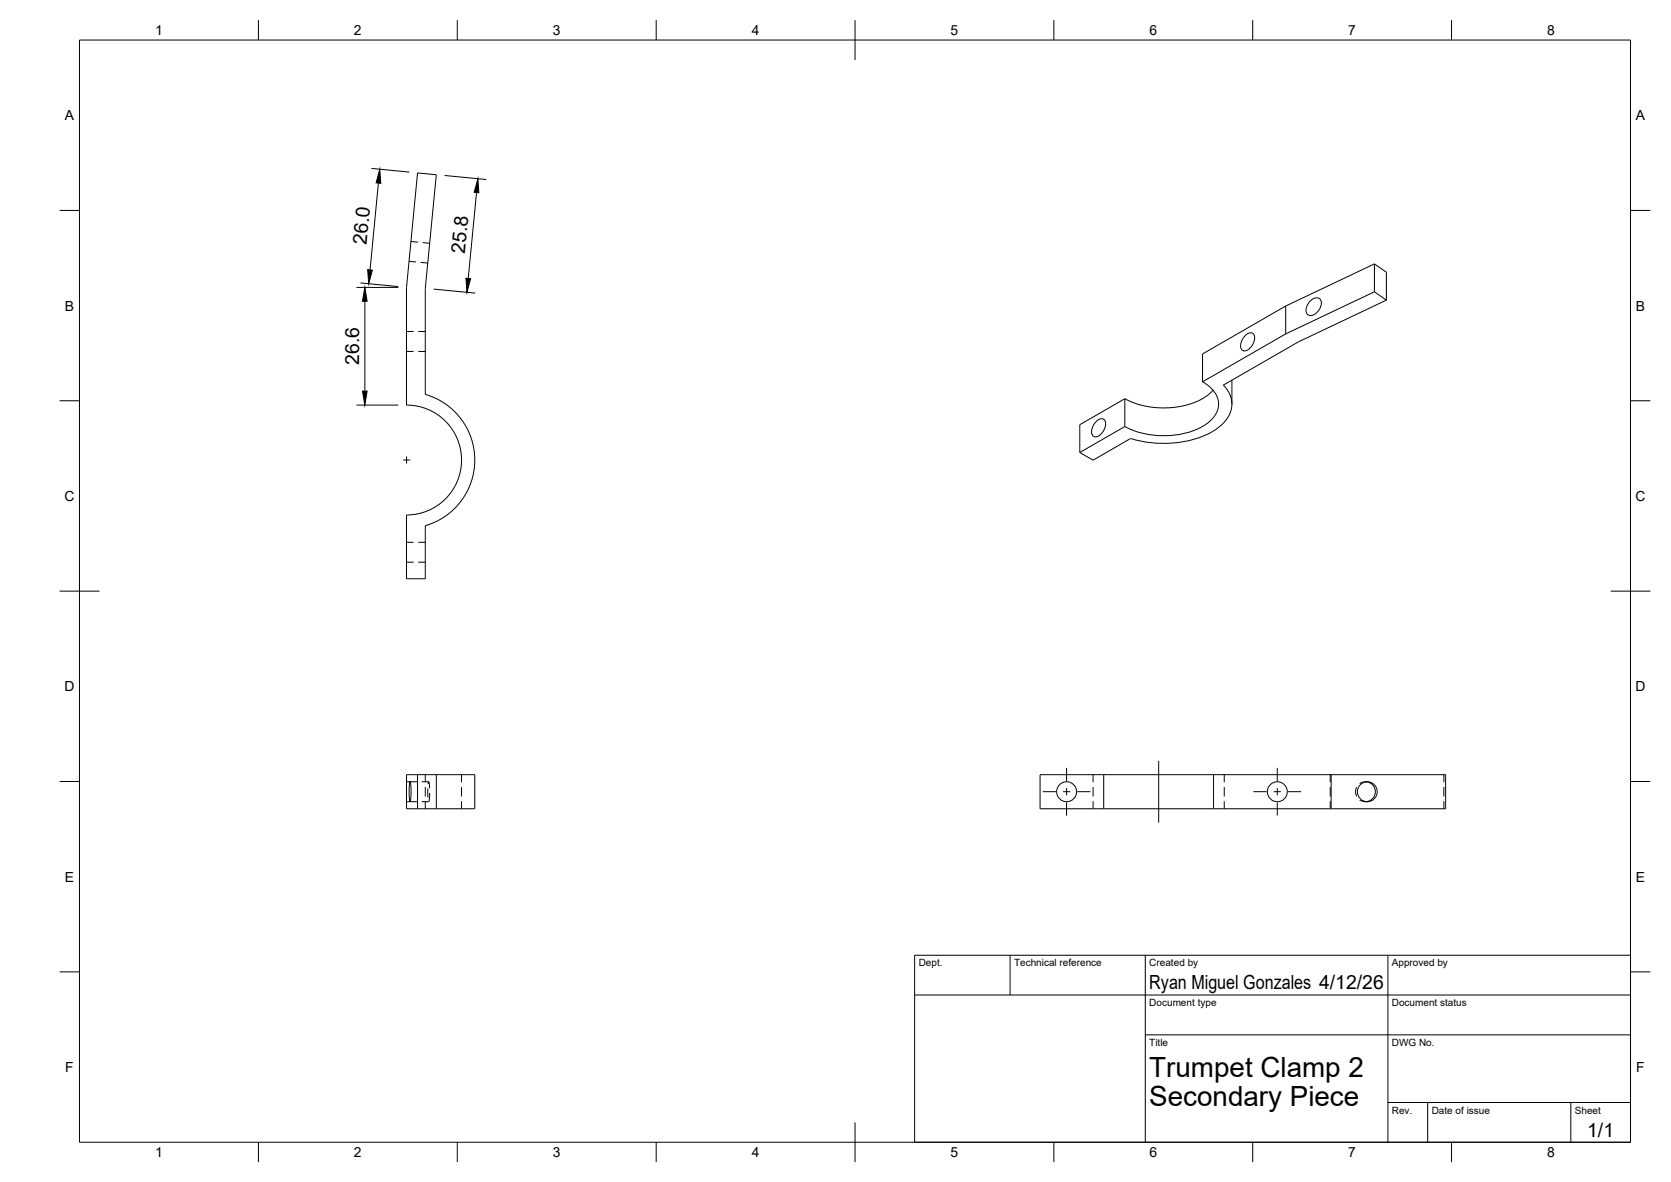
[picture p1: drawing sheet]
<svg xmlns="http://www.w3.org/2000/svg" width="420mm" height="297mm" viewBox="0 0 420 297" stroke-linecap="round" stroke-linejoin="round" font-family="sans-serif">
<!-- layer: Visible -->
<g fill="none" stroke="#000" stroke-width=".25">
<path d="M323.3 76.9v7M323.3 76.9l-20.9 12v7.1M329.3 75.8a1.61 1.61 0 0 1 2.9-.2 3.2 3.2 0 0 1-2.9 3.7 1.57 1.57 0 0 1-.7-2.5zM345.6 66.3v7M345.6 73.3l3 2.1M345.6 66.3l3 2.1v7M345.6 73.3l-22.3 10.6M345.6 66.3l-22.3 10.6M348.6 75.4l-22.1 10.5-18.9 10.9M302.4 95.9a6.8 6.8 0 0 1 4 6.1 7.1 7.1 0 0 1-4 5.2 21.6 21.6 0 0 1-19.6 0M305 98.1a16.6 16.6 0 0 1-12.5 4.4 20.2 20.2 0 0 1-9.7-2.3M307.6 96.8a6.5 6.5 0 0 1-.7 10.2 24.1 24.1 0 0 1-18.1 4.2l-4.5-1-9.5 5.4-3.3-1.9"/>
<path d="M309.8 95.6v6M313.2 84.2a1.26 1.26 0 0 1 1.8-.5 1.26 1.26 0 0 1 .4 1.8 3.3 3.3 0 0 1-2.6 2.7 1.57 1.57 0 0 1-.6-2.4zM323.3 83.9l-20.9 12.1M102.2 101.8a13.8 13.8 0 0 1 13.9 13.8 13.8 13.8 0 0 1-13.9 13.8v16h4.7v-13.3a17.2 17.2 0 0 0 12.5-16.5 17.2 17.2 0 0 0-12.5-16.5v-26.6l2.8-28.6-4.7-.4-2.8 28.7v29.6M275.8 105.8a1.26 1.26 0 0 1 1.7-.5 1.26 1.26 0 0 1 .4 1.8 3.3 3.3 0 0 1-2.6 2.7 1.57 1.57 0 0 1-.6-2.5zM282.8 107.2l-11.3 6.5M282.8 100.2v7M282.8 100.2l-11.3 6.5v7M103.1 196.4l.3 2.5-.3 2.6-.2-2.6zM105 194.7v8.5M109.7 194.7h9.7v8.5h-9.7M109.7 194.7h-7.5v8.5h7.5"/>
<path d="M109.7 194.7v8.5M277.5 194.7h27.6M277.5 194.7h-16v8.5h16M277.5 194.7v8.5M305.1 194.7h58.4v8.5h-58.4M305.1 194.7v8.5M334.7 194.7v8.5M343.6 196.5a2.51 2.51 0 0 1 2.2 2.5 2.51 2.51 0 0 1-2.2 2.5M277.5 203.2h27.6"/>
<circle cx="268.2" cy="199" r="2.51"/>
<circle cx="321.2" cy="199" r="2.51"/>
<circle cx="343.8" cy="199" r="2.5"/>
</g>
<!-- layer: Hidden -->
<g fill="none" stroke="#000" stroke-width=".25">
<path d="M102.8 65.7l1.8 .1M103.3 60.7l1.8 .2M105.8 65.9l1.7 .2M106.3 61l1.7 .1M102.2 88.3h1.8M102.2 83.3h1.8M105.2 88.3h1.7M105.2 83.3h1.7M102.2 136.3h1.8M105.2 136.3h1.7M102.2 141.3h1.8M105.2 141.3h1.7"/>
<path d="M102.2 196.5h2.6M106 196.5h1.8M106.9 194.7v1.9M106.9 197.8v2.4M107.6 198.1v2.3M107.7 197l.1-.5 .2 1.6M108 199.2l-.2 2.2-1.8 .1M116 194.7v1.9M116 197.8v2.4M274.8 194.7v1.9M274.8 197.8v2.4M307.8 194.7v1.9"/>
<path d="M307.8 197.8v2.4M334.5 194.7v1.9M334.5 197.8v2.4M341.1 197.8l-.3 .9 .3 1.4M343.3 196.5h.5M343.6 196.5h-.9l-.8 .4M363.1 194.7v1.9M363.1 197.8v2.4M102.2 201.5h2.6M106.9 201.3v1.9M116 201.3v1.9M274.8 201.3v1.9"/>
<path d="M307.8 201.3v1.9M334.5 201.3v1.9M341.9 201l.8 .4 .9 .1M343.3 201.5h.5M363.1 201.3v1.9"/>
</g>
<!-- layer: BORDER -->
<g fill="none" stroke="#000" stroke-width=".25">
<path d="M20 10.1h390v276.9h-390zM65 5.1v5M115 5.1v5M165 5.1v5M215 5.1v10M265 5.1v5M315 5.1v5M365 5.1v5M15 52.9h5M410 52.9h5M15 100.7h5M410 100.7h5"/>
<path d="M15 148.6h10M405 148.6h10M15 196.4h5M410 196.4h5M15 244.2h5M410 244.2h5M65 287v5M115 287v5M165 287v5M215 282.1v9.9M265 287v5M315 287v5"/>
<path d="M365 287v5"/>
</g>
<!-- layer: TITLEBLOCK -->
<path d="M230 240.1h180v46.9h-180zM230 250h180M254 240.1v9.9M288 240.1v46.9M349 240.1v46.9M288 260.1h122M349 277.1h61M359 277.1v9.9M395 277.1v9.9" fill="none" stroke="#000" stroke-width=".25"/>
<!-- layer: Smart Centers -->
<g fill="none" stroke="#000" stroke-width=".25">
<path d="M101.3 115.6h1.8M102.2 114.7v1.8M262.2 199h3.3M267.3 199h1.8M268.2 193v3.3M268.2 198.1v1.7M270.9 199h3.3M291.3 191.2v15.5M315.2 199h3.3M320.3 199h1.8M321.2 193v3.3M321.2 198.1v1.7"/>
<path d="M323.8 199h3.4M268.2 201.6v3.4M321.2 201.6v3.4"/>
</g>
<!-- layer: FD_Dimensions -->
<path d="M93.4 42.3l9.5 1M95.1 46l-2.1 21.8M111.8 44.1l10.5 1M119.8 48.4l-2.1 21.6M89.6 72.2h10.5M90.6 71.1l9.5 .9M91.7 75.7v22.6M109.1 72.7l10.4 1M89.6 101.8h10.5" fill="none" stroke="#000" stroke-width=".25"/>
<path d="M95.5 42.5l.2 3.6-1.1-.1zM120.2 44.9l.2 3.5-1.2-.1zM91.7 72.2l.6 3.5h-1.2zM92.5 67.8l1.1 .1-.9 3.4zM117.2 69.9l1.1 .1-.9 3.5zM91.1 98.3h1.2l-.6 3.5z" fill="#000" stroke="#000" stroke-width=".25"/>
<g font-size="7">
<text x="289" y="270.6">Trumpet Clamp 2</text>
<text x="289" y="278.1">Secondary Piece</text>
</g>
<g font-size="4.9">
<text x="92.2" y="61.5" transform="rotate(-85 92.2 61.5)">26.0</text>
<text x="116.9" y="63.7" transform="rotate(-85 116.9 63.7)">25.8</text>
<text x="90.3" y="91.7" transform="rotate(-90 90.3 91.7)">26.6</text>
<text x="289" y="248.5">Ryan Miguel Gonzales 4/12/26</text>
<text x="399.1" y="285.7">1/1</text>
</g>
<g font-size="3.5">
<text x="39" y="8.8">1</text>
<text x="89" y="8.8">2</text>
<text x="139" y="8.8">3</text>
<text x="189" y="8.8">4</text>
<text x="239" y="8.8">5</text>
<text x="289" y="8.8">6</text>
<text x="339" y="8.8">7</text>
<text x="389" y="8.8">8</text>
<text x="16.3" y="30.2">A</text>
<text x="411.3" y="30.2">A</text>
<text x="16.3" y="78">B</text>
<text x="411.3" y="78">B</text>
<text x="16.2" y="125.9">C</text>
<text x="411.2" y="125.9">C</text>
<text x="16.2" y="173.7">D</text>
<text x="411.2" y="173.7">D</text>
<text x="16.3" y="221.6">E</text>
<text x="411.3" y="221.6">E</text>
<text x="16.4" y="269.4">F</text>
<text x="411.4" y="269.4">F</text>
<text x="39" y="290.8">1</text>
<text x="89" y="290.8">2</text>
<text x="139" y="290.8">3</text>
<text x="189" y="290.8">4</text>
<text x="239" y="290.8">5</text>
<text x="289" y="290.8">6</text>
<text x="339" y="290.8">7</text>
<text x="389" y="290.8">8</text>
</g>
<g font-size="2.5">
<text x="231" y="242.9">Dept.</text>
<text x="255" y="242.9">Technical reference</text>
<text x="289" y="242.9">Created by</text>
<text x="350" y="242.9">Approved by</text>
<text x="289" y="252.8">Document type</text>
<text x="350" y="252.8">Document status</text>
<text x="289" y="262.9">Title</text>
<text x="350" y="262.9">DWG No.</text>
<text x="350" y="279.9">Rev.</text>
<text x="360" y="279.9">Date of issue</text>
<text x="396" y="279.9">Sheet</text>
</g>
</svg>
